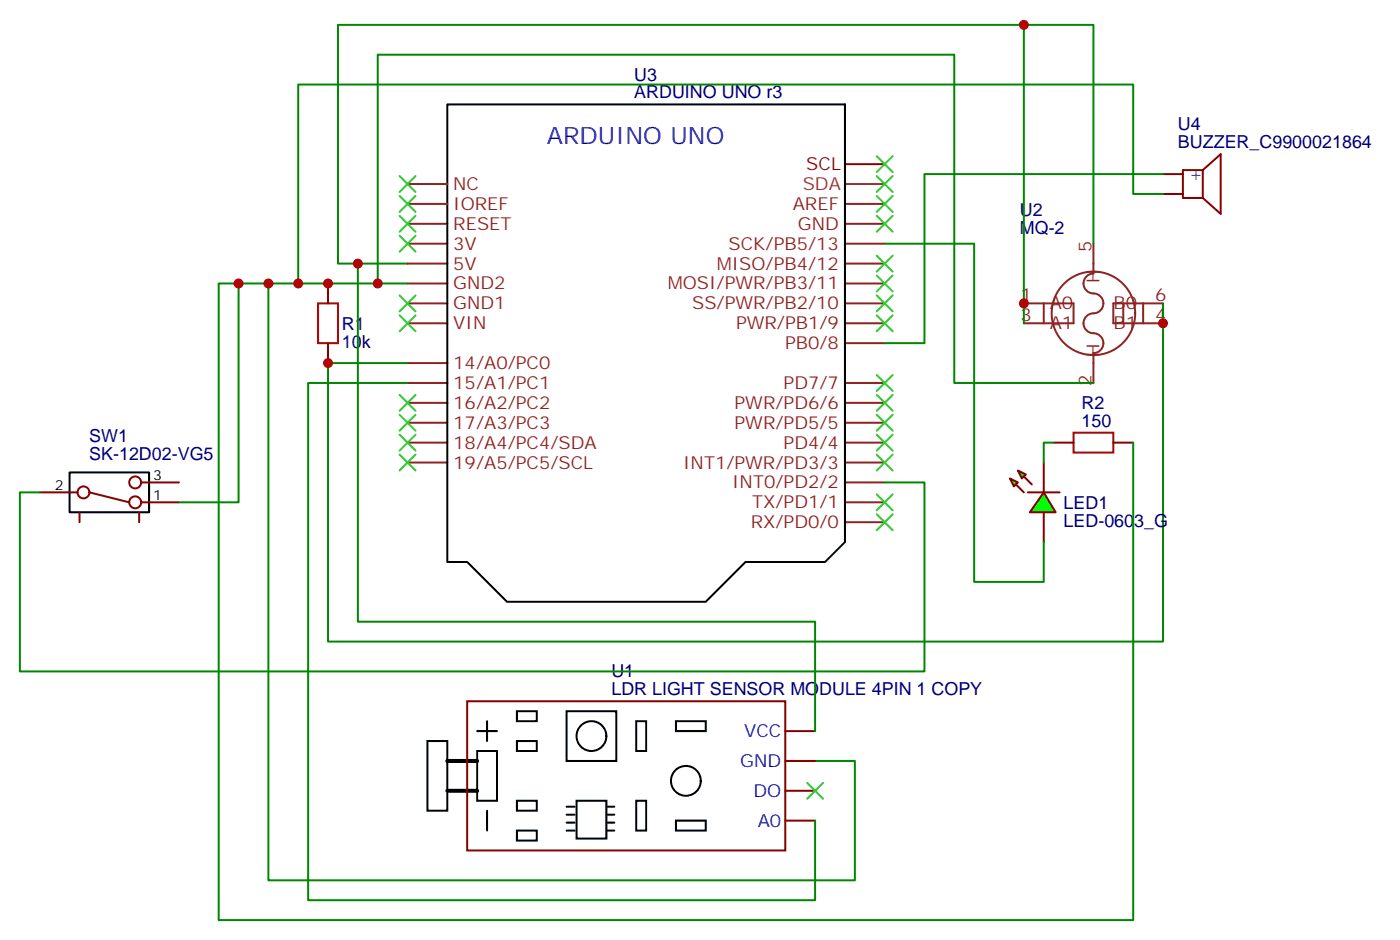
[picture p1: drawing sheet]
<svg xmlns="http://www.w3.org/2000/svg" width="248mm" height="167mm" viewBox="0 0 248 167" stroke-linecap="round" stroke-linejoin="round" font-family="sans-serif">
<g fill="none" stroke="#8c2424" stroke-width=".35">
<path d="M72.3 39.7h7.1M72.3 36.2h7.1M72.3 32.6h7.1M149.9 39.7h7.1M149.9 36.2h7.1M72.3 57.3h7.1M72.3 53.8h7.1M72.3 50.3h7.1M72.3 46.7h7.1M72.3 43.2h7.1M149.9 57.3h7.1M149.9 53.8h7.1"/>
<path d="M149.9 50.3h7.1M149.9 46.7h7.1M149.9 43.2h7.1M181.7 53.8h8.8v3.5h-8.8M185.2 53.8v3.5M194 43.2v5.3a1.76 1.76 0 0 0-1.7 1.8 1.76 1.76 0 0 0 1.7 1.7 1.76 1.76 0 0 1 1.8 1.8 1.76 1.76 0 0 1-1.8 1.8 1.76 1.76 0 0 0-1.7 1.7 1.76 1.76 0 0 0 1.7 1.8 1.76 1.76 0 0 1 1.8 1.8 1.76 1.76 0 0 1-1.8 1.7v5.3M199.3 53.8v3.5M202.8 53.8v3.5M206.4 53.8h-8.8v3.5h8.8M72.3 78.5h7.1M72.3 75h7.1M72.3 71.4h7.1"/>
<path d="M72.3 67.9h7.1M72.3 64.4h7.1M149.9 78.5h7.1M149.9 75h7.1M149.9 71.4h7.1M149.9 67.9h7.1M149.9 60.9h7.1M72.3 82h7.1M149.9 92.6h7.1M149.9 89.1h7.1M149.9 85.5h7.1M149.9 82h7.1"/>
<circle cx="194" cy="55.6" r="7.4"/>
</g>
<path d="M181.7 4.4h12.3v38.8M47.6 50.3h-5.3v38.8h-10.6M63.5 46.7v63.5h81.1v19.4M67 50.3h-19.4v105.8h104.1v-21.2h-7.1M72.3 46.7h-12.3v-42.3h121.7v52.9M72.3 50.3h-5.3v-40.6h102.3v58.2h24.7M206.4 53.8v60h-148.2v-49.4h14.1M72.3 67.9h-17.6v91.7h89.9v-14.1M157 85.5h7v33.6h-160.5v-31.8h3.6" fill="none" stroke="#008700" stroke-width=".35"/>
<path d="M149.9 32.6h7.1" fill="none" stroke="#933" stroke-width=".35"/>
<path d="M149.9 29.1h7.1" fill="none" stroke="#900" stroke-width=".35"/>
<g fill="none" stroke="#000" stroke-width=".35">
<path d="M79.4 18.5h70.5v77.6l-3.5 3.6h-14.1l-7.1 7h-35.2l-7.1-7h-3.5zM12.3 83.8h14.2v7h-14.2zM75.8 131.4h3.6v12.4h-3.6zM84.7 133.2h3.5v8.8h-3.5zM84.7 129.6h3.5M86.4 127.9v3.5M91.7 131.4h3.5v1.8h-3.5zM91.7 126.1h3.5v1.8h-3.5zM100.5 126.1h8.9v8.8h-8.9zM112.9 127.9h1.8v5.3h-1.8zM119.9 127.9h5.3v1.7h-5.3zM86.4 143.8v3.5"/>
<path d="M91.7 147.3h3.5v1.7h-3.5zM91.7 142h3.5v1.8h-3.5zM100.5 147.3h1.5M100.5 145.9h1.5M100.5 144.5h1.5M100.5 143.1h1.5M102.3 142h5.3v6.7h-5.3zM107.6 147.3h1.4M107.6 145.9h1.4M107.6 144.5h1.4M107.6 143.1h1.4M112.9 142h1.8v5.3h-1.8z"/>
<path d="M119.9 145.5h5.3v1.8h-5.3z"/>
<circle cx="105" cy="130.5" r="2.65"/>
<circle cx="121.7" cy="138.5" r="2.65"/>
</g>
<path d="M56.4 53.8h3.6v7.1h-3.6z" fill="none" stroke="#a10000" stroke-width=".35"/>
<g fill="none" stroke="#870000" stroke-width=".35">
<path d="M58.2 50.3v3.5M58.2 60.9v3.5M7.1 87.3h6.7M14.1 90.8v1.8M15.9 87.3l7 1.8M24.7 90.8v1.8M25 85.5h6.7M25 89.1h6.7M185.2 82v5.3M185.2 90.8v5.3M82.9 124.4h56.4v26.4h-56.4zM139.3 134.9h5.3"/>
<path d="M139.3 129.6h5.3M139.3 145.5h5.3M139.3 140.2h5.3"/>
<circle cx="14.8" cy="87.3" r="1.06"/>
<circle cx="24" cy="89.1" r="1.06"/>
<circle cx="24" cy="85.5" r="1.06"/>
</g>
<path d="M79.4 134.9h5.3M79.4 140.2h5.3" fill="none" stroke="#000" stroke-width=".71"/>
<path d="M143.2 138.8l2.8 2.8M146 138.8l-2.8 2.8" fill="none" stroke="#3c3" stroke-width=".35"/>
<g fill="#0f0" stroke="#870000" stroke-width=".35">
<path d="M180.6 83.4l1.4 .7-.7 .7z"/>
<path d="M179.2 84.8l1.4 .7-.7 .8z"/>
</g>
<g fill="#870000" stroke="#870000" stroke-width=".35">
<path d="M181.7 84.5l1.4 1.4z"/>
<path d="M180.3 85.9l1.4 1.4z"/>
</g>
<path d="M182.4 87.3h5.6z" fill="#f00" stroke="#870000" stroke-width=".35"/>
<path d="M185.2 87.3l2.1 3.5h-4.6z" fill="#0f0" stroke="#870000" stroke-width=".35"/>
<path d="M206.4 30.9h-42.4v30h-7M206.4 34.4h-5.3v-19.4h-148.2v35.3M42.3 50.3h-3.5v112.9h162.3v-84.7M157 43.2h15.9v60h12.3v-7.1M187 78.5h-1.8v3.5" fill="none" stroke="#008700" stroke-width=".35"/>
<path d="M190.5 76.7h7.1v3.6h-7.1z" fill="none" stroke="#a10000" stroke-width=".35"/>
<path d="M206.4 34.4h3.5M206.4 30.9h3.5M213.4 30.2h-3.5v4.9h3.5M213.4 30.2v4.9M213.4 30.2l3.2-2.9v10.6l-3.2-2.8M187 78.5h3.5M197.6 78.5h3.5" fill="none" stroke="#870000" stroke-width=".35"/>
<g fill="none" stroke="#3c3" stroke-width=".35">
<path d="M70.9 31.2l2.8 2.8M70.9 34.7l2.8 2.9M70.9 38.3l2.8 2.8M73.7 31.2l-2.8 2.8M73.7 34.7l-2.8 2.9M73.7 38.3l-2.8 2.8M155.6 38.3l2.8 2.8M155.6 34.7l2.8 2.9M155.6 31.2l2.8 2.8M155.6 27.7l2.8 2.8M158.4 38.3l-2.8 2.8M158.4 34.7l-2.8 2.9"/>
<path d="M158.4 31.2l-2.8 2.8M158.4 27.7l-2.8 2.8M70.9 41.8l2.8 2.8M70.9 52.4l2.8 2.8M70.9 55.9l2.8 2.8M73.7 41.8l-2.8 2.8M73.7 52.4l-2.8 2.8M73.7 55.9l-2.8 2.8M155.6 55.9l2.8 2.8M155.6 52.4l2.8 2.8M155.6 48.9l2.8 2.8M155.6 45.3l2.8 2.9"/>
<path d="M158.4 55.9l-2.8 2.8M158.4 52.4l-2.8 2.8M158.4 48.9l-2.8 2.8M158.4 45.3l-2.8 2.9M70.9 70l2.8 2.8M70.9 73.6l2.8 2.8M70.9 77.1l2.8 2.8M73.7 70l-2.8 2.8M73.7 73.6l-2.8 2.8M73.7 77.1l-2.8 2.8M155.6 77.1l2.8 2.8M155.6 73.6l2.8 2.8"/>
<path d="M155.6 70l2.8 2.8M155.6 66.5l2.8 2.8M158.4 77.1l-2.8 2.8M158.4 73.6l-2.8 2.8M158.4 70l-2.8 2.8M158.4 66.5l-2.8 2.8M70.9 80.6l2.8 2.8M73.7 80.6l-2.8 2.8M155.6 91.2l2.8 2.8M155.6 87.7l2.8 2.8M155.6 80.6l2.8 2.8M158.4 91.2l-2.8 2.8"/>
<path d="M158.4 87.7l-2.8 2.8M158.4 80.6l-2.8 2.8"/>
</g>
<g fill="#c00">
<circle cx="181.7" cy="53.8" r=".88"/>
<circle cx="181.7" cy="4.4" r=".88"/>
<circle cx="206.4" cy="57.3" r=".88"/>
<circle cx="58.2" cy="64.4" r=".88"/>
<circle cx="67" cy="50.3" r=".88"/>
<circle cx="63.5" cy="46.7" r=".88"/>
<circle cx="58.2" cy="50.3" r=".88"/>
<circle cx="47.6" cy="50.3" r=".88"/>
<circle cx="42.3" cy="50.3" r=".88"/>
<circle cx="52.9" cy="50.3" r=".88"/>
</g>
<text font-size="4.2" fill="#00f" x="97" y="25.6">ARDUINO UNO</text>
<g font-size="3.2" fill="#000080">
<text x="112.6" y="17.5">ARDUINO UNO r3</text>
<text x="112.6" y="14.3">U3</text>
<text x="209" y="23.1">U4</text>
<text x="209" y="26.3">BUZZER_C9900021864</text>
<text x="181" y="41.5">MQ-2</text>
<text x="181" y="38.3">U2</text>
<text x="60.7" y="58.5">R1</text>
<text x="60.7" y="61.6">10k</text>
<text x="191.9" y="75.7">150</text>
<text x="191.9" y="72.5">R2</text>
<text x="15.8" y="81.6">SK-12D02-VG5</text>
<text x="15.8" y="78.4">SW1</text>
<text x="188.7" y="93.4">LED-0603_G</text>
<text x="188.7" y="90.2">LED1</text>
<text x="108.5" y="123.3">LDR LIGHT SENSOR MODULE 4PIN 1 COPY</text>
<text x="108.5" y="120.1">U1</text>
</g>
<g font-size="3.2" fill="#8d2323">
<text x="80.4" y="33.7">NC</text>
<text x="80.4" y="40.7">RESET</text>
<text x="80.4" y="37.2">IOREF</text>
<text x="140.7" y="37.2">AREF</text>
<text x="141.6" y="40.7">GND</text>
<text x="80.4" y="47.8">5V</text>
<text x="80.4" y="44.3">3V</text>
<text x="127.2" y="47.8">MISO/PB4/12</text>
<text x="129.3" y="44.3">SCK/PB5/13</text>
<text x="193.7" y="44.6" transform="rotate(-90 193.7 44.6)">5</text>
<text x="80.4" y="51.3">GND2</text>
<text x="118.5" y="51.3">MOSI/PWR/PB3/11</text>
<text x="181.1" y="53.4">1</text>
<text x="195.1" y="50.2" transform="rotate(-90 195.1 50.2)">H</text>
<text x="205" y="53.4">6</text>
<text x="80.4" y="58.4">VIN</text>
<text x="80.4" y="54.9">GND1</text>
<text x="122.8" y="54.9">SS/PWR/PB2/10</text>
<text x="130.6" y="58.4">PWR/PB1/9</text>
<text x="181.1" y="57">3</text>
<text x="186.3" y="54.9">A0</text>
<text x="186.3" y="58.4">A1</text>
<text x="197.6" y="54.9">B0</text>
<text x="197.6" y="58.4">B1</text>
<text x="205" y="57">4</text>
<text x="80.4" y="65.4">14/A0/PC0</text>
<text x="139.3" y="61.9">PB0/8</text>
<text x="195.1" y="63.3" transform="rotate(-90 195.1 63.3)">H</text>
<text x="80.4" y="69">15/A1/PC1</text>
<text x="139" y="69">PD7/7</text>
<text x="193.7" y="68.5" transform="rotate(-90 193.7 68.5)">2</text>
<text x="80.4" y="76">17/A3/PC3</text>
<text x="80.4" y="72.5">16/A2/PC2</text>
<text x="130.3" y="76">PWR/PD5/5</text>
<text x="130.3" y="72.5">PWR/PD6/6</text>
<text x="80.4" y="83.1">19/A5/PC5/SCL</text>
<text x="80.4" y="79.6">18/A4/PC4/SDA</text>
<text x="121.2" y="83.1">INT1/PWR/PD3/3</text>
<text x="139" y="79.6">PD4/4</text>
<text x="129.9" y="86.6">INT0/PD2/2</text>
<text x="133.2" y="93.7">RX/PD0/0</text>
<text x="133.5" y="90.1">TX/PD1/1</text>
</g>
<text font-size="3.2" fill="#933" x="142.4" y="33.7">SDA</text>
<text font-size="3.2" fill="#900" x="143.1" y="30.2">SCL</text>
<g font-size="3.2" fill="#00f">
<text x="211" y="31.9">+</text>
<text x="132" y="130.7">VCC</text>
<text x="131.4" y="136">GND</text>
<text x="133.7" y="141.3">DO</text>
<text x="134.5" y="146.6">A0</text>
</g>
<g font-size="2.5">
<text x="9.7" y="87">2</text>
<text x="27.2" y="85.2">3</text>
<text x="27.2" y="88.7">1</text>
</g>
</svg>
